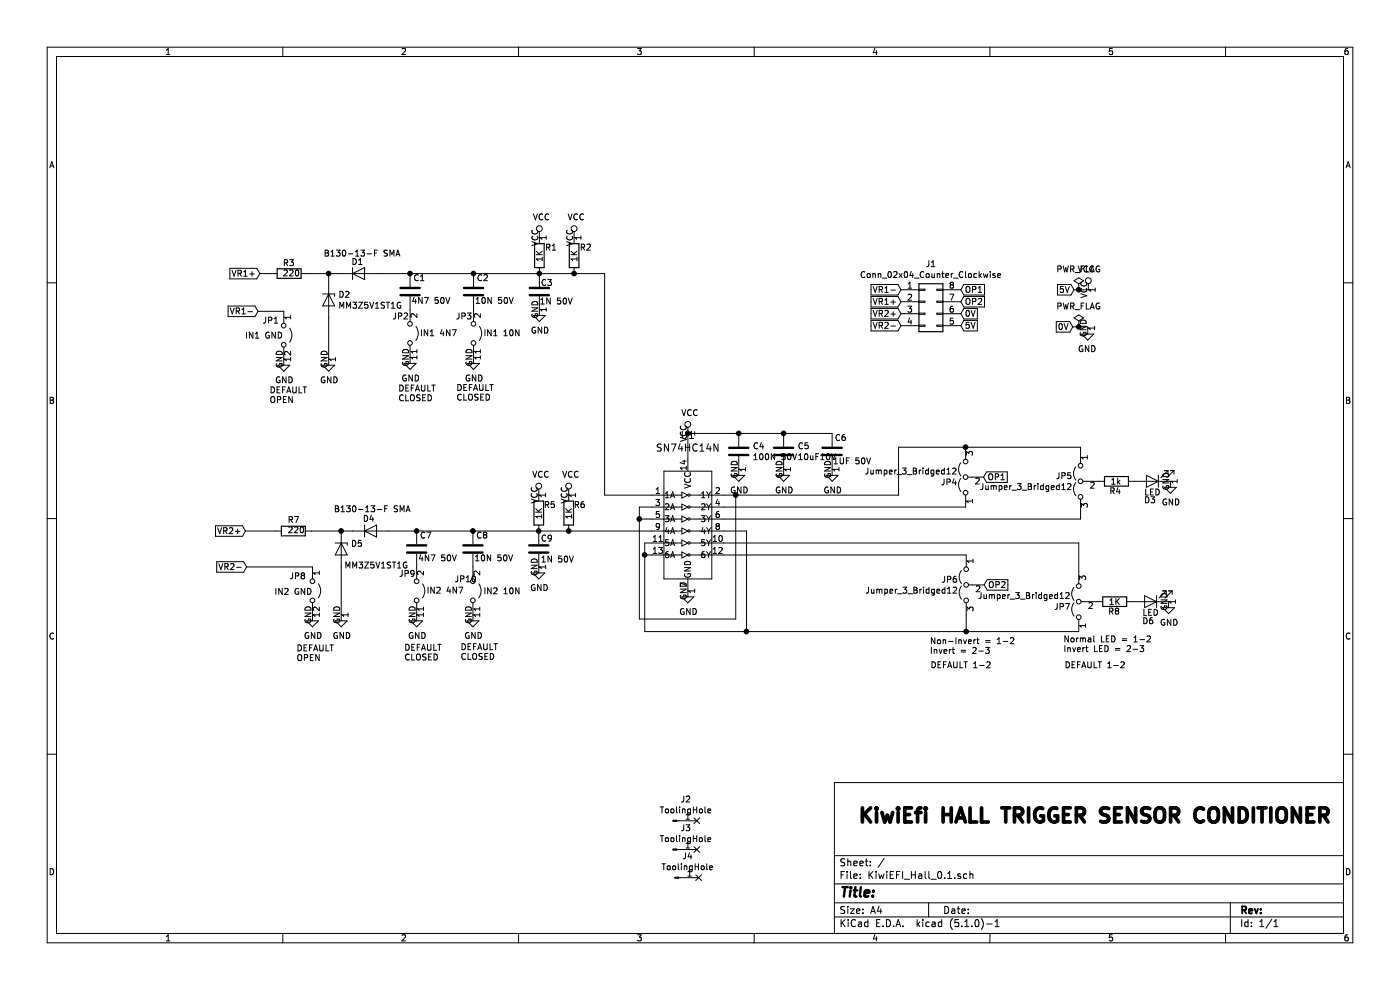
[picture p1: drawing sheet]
EESchema Schematic File Version 4
LIBS:KiwiEFI_Hall_0.1-cache
EELAYER 29 0
EELAYER END
$Descr A4 11693 8268
encoding utf-8
Sheet 1 1
Title ""
Date ""
Rev ""
Comp ""
Comment1 ""
Comment2 ""
Comment3 ""
Comment4 ""
$EndDescr
$Comp
L Device:R R5
U 1 1
P 4500 4285
F 0 "R5" H 4540 4355 50  0000 L CNN
F 1 "1K" V 4500 4230 50  0000 L CNN
F 2 "Resistor_SMD:R_0805_2012Metric_Pad1.15x1.40mm_HandSolder" V 4430 4285 50  0001 C CNN
F 3 "~" H 4500 4285 50  0001 C CNN
	1    4500 4285
	1    0    0    -1  
$EndComp
$Comp
L Device:C C9
U 1 1
P 4500 4585
F 0 "C9" H 4515 4675 50  0000 L CNN
F 1 "1N 50V" H 4515 4500 50  0000 L CNN
F 2 "Capacitor_SMD:C_0805_2012Metric_Pad1.15x1.40mm_HandSolder" H 4538 4435 50  0001 C CNN
F 3 "~" H 4500 4585 50  0001 C CNN
	1    4500 4585
	1    0    0    -1  
$EndComp
$Comp
L dk_Logic-Gates-and-Inverters:SN74HC14N U1
U 1 1
P 5745 4435
F 0 "U1" H 5745 5238 60  0000 C CNN
F 1 "SN74HC14N" H 5745 5132 60  0000 C CNN
F 2 "Package_SO:SOIC-14_3.9x8.7mm_P1.27mm" H 5945 4635 60  0001 L CNN
F 3 "http://www.ti.com/general/docs/suppproductinfo.tsp?distId=10&gotoUrl=http%3A%2F%2Fwww.ti.com%2Flit%2Fgpn%2Fsn74hc14" H 5945 4735 60  0001 L CNN
F 4 "296-1577-5-ND" H 5945 4835 60  0001 L CNN "Digi-Key_PN"
F 5 "SN74HC14N" H 5945 4935 60  0001 L CNN "MPN"
F 6 "Integrated Circuits (ICs)" H 5945 5035 60  0001 L CNN "Category"
F 7 "Logic - Gates and Inverters" H 5945 5135 60  0001 L CNN "Family"
F 8 "http://www.ti.com/general/docs/suppproductinfo.tsp?distId=10&gotoUrl=http%3A%2F%2Fwww.ti.com%2Flit%2Fgpn%2Fsn74hc14" H 5945 5235 60  0001 L CNN "DK_Datasheet_Link"
F 9 "/product-detail/en/texas-instruments/SN74HC14N/296-1577-5-ND/277223" H 5945 5335 60  0001 L CNN "DK_Detail_Page"
F 10 "IC INVERTER SCHMITT 6CH 14DIP" H 5945 5435 60  0001 L CNN "Description"
F 11 "Texas Instruments" H 5945 5535 60  0001 L CNN "Manufacturer"
F 12 "Active" H 5945 5635 60  0001 L CNN "Status"
	1    5745 4435
	1    0    0    -1  
$EndComp
$Comp
L power:GND #PWR05
U 1 1
P 9085 2740
F 0 "#PWR05" H 9085 2490 50  0001 C CNN
F 1 "GND" H 9090 2567 50  0000 C CNN
F 2 "" H 9085 2740 50  0001 C CNN
F 3 "" H 9085 2740 50  0001 C CNN
	1    9085 2740
	-1   0    0    -1  
$EndComp
$Comp
L power:GND #PWR018
U 1 1
P 5745 4935
F 0 "#PWR018" H 5745 4685 50  0001 C CNN
F 1 "GND" H 5750 4762 50  0000 C CNN
F 2 "" H 5745 4935 50  0001 C CNN
F 3 "" H 5745 4935 50  0001 C CNN
	1    5745 4935
	1    0    0    -1  
$EndComp
$Comp
L power:VCC #PWR010
U 1 1
P 5745 3620
F 0 "#PWR010" H 5745 3470 50  0001 C CNN
F 1 "VCC" H 5762 3793 50  0000 C CNN
F 2 "" H 5745 3620 50  0001 C CNN
F 3 "" H 5745 3620 50  0001 C CNN
	1    5745 3620
	1    0    0    -1  
$EndComp
$Comp
L power:VCC #PWR03
U 1 1
P 9090 2420
F 0 "#PWR03" H 9090 2270 50  0001 C CNN
F 1 "VCC" H 9107 2593 50  0000 C CNN
F 2 "" H 9090 2420 50  0001 C CNN
F 3 "" H 9090 2420 50  0001 C CNN
	1    9090 2420
	-1   0    0    -1  
$EndComp
$Comp
L Device:C C4
U 1 1
P 6170 3770
F 0 "C4" H 6285 3816 50  0000 L CNN
F 1 "100N 50V" H 6285 3725 50  0000 L CNN
F 2 "Capacitor_SMD:C_0805_2012Metric_Pad1.15x1.40mm_HandSolder" H 6208 3620 50  0001 C CNN
F 3 "~" H 6170 3770 50  0001 C CNN
	1    6170 3770
	1    0    0    -1  
$EndComp
$Comp
L power:GND #PWR011
U 1 1
P 6170 3920
F 0 "#PWR011" H 6170 3670 50  0001 C CNN
F 1 "GND" H 6175 3747 50  0000 C CNN
F 2 "" H 6170 3920 50  0001 C CNN
F 3 "" H 6170 3920 50  0001 C CNN
	1    6170 3920
	1    0    0    -1  
$EndComp
$Comp
L power:GND #PWR012
U 1 1
P 6545 3920
F 0 "#PWR012" H 6545 3670 50  0001 C CNN
F 1 "GND" H 6550 3747 50  0000 C CNN
F 2 "" H 6545 3920 50  0001 C CNN
F 3 "" H 6545 3920 50  0001 C CNN
	1    6545 3920
	1    0    0    -1  
$EndComp
Wire Wire Line
	5745 3620 6170 3620
Connection ~ 5745 3620
Wire Wire Line
	5745 3620 5745 3835
Wire Wire Line
	6045 4135 6145 4135
Wire Wire Line
	6145 4135 6145 5170
Wire Wire Line
	6145 5170 5340 5170
Wire Wire Line
	5340 4235 5445 4235
Wire Wire Line
	5445 4135 5050 4135
Wire Wire Line
	5445 4335 5340 4335
Connection ~ 5340 4335
Wire Wire Line
	5340 4335 5340 4235
Wire Wire Line
	6045 4435 6235 4435
Wire Wire Line
	6235 4435 6235 5275
Wire Wire Line
	5385 4535 5445 4535
Wire Wire Line
	5445 4635 5385 4635
Connection ~ 5385 4635
Wire Wire Line
	5385 4635 5385 4535
Wire Wire Line
	5340 5170 5340 4335
$Comp
L power:GND #PWR07
U 1 1
P 3955 2985
F 0 "#PWR07" H 3955 2735 50  0001 C CNN
F 1 "GND" H 3960 2812 50  0000 C CNN
F 2 "" H 3955 2985 50  0001 C CNN
F 3 "" H 3955 2985 50  0001 C CNN
	1    3955 2985
	1    0    0    -1  
$EndComp
$Comp
L power:GND #PWR017
U 1 1
P 4500 4735
F 0 "#PWR017" H 4500 4485 50  0001 C CNN
F 1 "GND" H 4505 4562 50  0000 C CNN
F 2 "" H 4500 4735 50  0001 C CNN
F 3 "" H 4500 4735 50  0001 C CNN
	1    4500 4735
	1    0    0    -1  
$EndComp
$Comp
L power:VCC #PWR015
U 1 1
P 4500 4135
F 0 "#PWR015" H 4500 3985 50  0001 C CNN
F 1 "VCC" H 4517 4308 50  0000 C CNN
F 2 "" H 4500 4135 50  0001 C CNN
F 3 "" H 4500 4135 50  0001 C CNN
	1    4500 4135
	1    0    0    -1  
$EndComp
Connection ~ 4500 4435
$Comp
L power:GND #PWR023
U 1 1
P 3950 5135
F 0 "#PWR023" H 3950 4885 50  0001 C CNN
F 1 "GND" H 3955 4962 50  0000 C CNN
F 2 "" H 3950 5135 50  0001 C CNN
F 3 "" H 3950 5135 50  0001 C CNN
	1    3950 5135
	1    0    0    -1  
$EndComp
$Comp
L Device:C C2
U 1 1
P 3955 2435
F 0 "C2" H 3980 2550 50  0000 L CNN
F 1 "10N 50V" H 3965 2360 50  0000 L CNN
F 2 "Capacitor_SMD:C_0805_2012Metric_Pad1.15x1.40mm_HandSolder" H 3993 2285 50  0001 C CNN
F 3 "~" H 3955 2435 50  0001 C CNN
	1    3955 2435
	1    0    0    -1  
$EndComp
$Comp
L Device:R R1
U 1 1
P 4505 2135
F 0 "R1" H 4550 2205 50  0000 L CNN
F 1 "1K" V 4505 2080 50  0000 L CNN
F 2 "Resistor_SMD:R_0805_2012Metric_Pad1.15x1.40mm_HandSolder" V 4435 2135 50  0001 C CNN
F 3 "~" H 4505 2135 50  0001 C CNN
	1    4505 2135
	1    0    0    -1  
$EndComp
$Comp
L Device:C C3
U 1 1
P 4505 2435
F 0 "C3" H 4515 2510 50  0000 L CNN
F 1 "1N 50V" H 4505 2355 50  0000 L CNN
F 2 "Capacitor_SMD:C_0805_2012Metric_Pad1.15x1.40mm_HandSolder" H 4543 2285 50  0001 C CNN
F 3 "~" H 4505 2435 50  0001 C CNN
	1    4505 2435
	1    0    0    -1  
$EndComp
$Comp
L Device:C C6
U 1 1
P 6950 3770
F 0 "C6" H 6970 3885 50  0000 L CNN
F 1 "1UF 50V" H 6955 3690 50  0000 L CNN
F 2 "Capacitor_SMD:C_0805_2012Metric_Pad1.15x1.40mm_HandSolder" H 6988 3620 50  0001 C CNN
F 3 "~" H 6950 3770 50  0001 C CNN
	1    6950 3770
	1    0    0    -1  
$EndComp
$Comp
L power:GND #PWR04
U 1 1
P 4505 2585
F 0 "#PWR04" H 4505 2335 50  0001 C CNN
F 1 "GND" H 4510 2412 50  0000 C CNN
F 2 "" H 4505 2585 50  0001 C CNN
F 3 "" H 4505 2585 50  0001 C CNN
	1    4505 2585
	1    0    0    -1  
$EndComp
$Comp
L power:VCC #PWR01
U 1 1
P 4505 1985
F 0 "#PWR01" H 4505 1835 50  0001 C CNN
F 1 "VCC" H 4522 2158 50  0000 C CNN
F 2 "" H 4505 1985 50  0001 C CNN
F 3 "" H 4505 1985 50  0001 C CNN
	1    4505 1985
	1    0    0    -1  
$EndComp
Connection ~ 4505 2285
Wire Wire Line
	4505 2285 4795 2285
Wire Wire Line
	5050 2285 5050 4135
$Comp
L Connector_Generic:Conn_02x04_Counter_Clockwise J1
U 1 1
P 7725 2520
F 0 "J1" H 7775 2837 50  0000 C CNN
F 1 "Conn_02x04_Counter_Clockwise" H 7775 2746 50  0000 C CNN
F 2 "Package_DIP:DIP-8_W7.62mm_LongPads" H 7725 2520 50  0001 C CNN
F 3 "~" H 7725 2520 50  0001 C CNN
	1    7725 2520
	1    0    0    -1  
$EndComp
Text GLabel 2155 2600 0    50   Input ~ 0
VR1-
Text GLabel 2170 2285 0    50   Input ~ 0
VR1+
Text GLabel 7525 2620 0    50   Input ~ 0
VR2+
Text GLabel 7525 2720 0    50   Input ~ 0
VR2-
Text GLabel 8025 2720 2    50   Input ~ 0
5V
Text GLabel 8025 2620 2    50   Input ~ 0
0V
Text GLabel 8025 2520 2    50   Input ~ 0
OP2
Text GLabel 8025 2420 2    50   Input ~ 0
OP1
Text GLabel 8970 2420 0    50   Input ~ 0
5V
Text GLabel 8960 2730 0    50   Input ~ 0
0V
Text GLabel 8220 4885 2    50   Input ~ 0
OP2
Text GLabel 8215 3985 2    50   Input ~ 0
OP1
Wire Wire Line
	8960 2730 9010 2730
Wire Wire Line
	9085 2730 9085 2740
Wire Wire Line
	8970 2420 9010 2420
$Comp
L power:PWR_FLAG #FLG01
U 1 1
P 9010 2420
F 0 "#FLG01" H 9010 2495 50  0001 C CNN
F 1 "PWR_FLAG" H 9010 2593 50  0000 C CNN
F 2 "" H 9010 2420 50  0001 C CNN
F 3 "~" H 9010 2420 50  0001 C CNN
	1    9010 2420
	-1   0    0    -1  
$EndComp
Connection ~ 9010 2420
Wire Wire Line
	9010 2420 9090 2420
$Comp
L power:PWR_FLAG #FLG02
U 1 1
P 9010 2730
F 0 "#FLG02" H 9010 2805 50  0001 C CNN
F 1 "PWR_FLAG" H 9010 2903 50  0000 C CNN
F 2 "" H 9010 2730 50  0001 C CNN
F 3 "~" H 9010 2730 50  0001 C CNN
	1    9010 2730
	-1   0    0    -1  
$EndComp
Connection ~ 9010 2730
Wire Wire Line
	9010 2730 9085 2730
$Comp
L Device:C C5
U 1 1
P 6545 3770
F 0 "C5" H 6660 3816 50  0000 L CNN
F 1 "10uF10V" H 6660 3725 50  0000 L CNN
F 2 "Capacitor_SMD:C_0805_2012Metric_Pad1.15x1.40mm_HandSolder" H 6583 3620 50  0001 C CNN
F 3 "~" H 6545 3770 50  0001 C CNN
	1    6545 3770
	1    0    0    -1  
$EndComp
$Comp
L Device:R R8
U 1 1
P 9310 5025
F 0 "R8" V 9390 5020 50  0000 C CNN
F 1 "1K" V 9310 5025 50  0000 C CNN
F 2 "Resistor_SMD:R_0805_2012Metric_Pad1.15x1.40mm_HandSolder" V 9240 5025 50  0001 C CNN
F 3 "~" H 9310 5025 50  0001 C CNN
	1    9310 5025
	0    1    1    0   
$EndComp
$Comp
L Device:LED D6
U 1 1
P 9610 5025
F 0 "D6" H 9630 5190 50  0000 C CNN
F 1 "LED" H 9610 5120 50  0000 C CNN
F 2 "LED_SMD:LED_0805_2012Metric_Pad1.15x1.40mm_HandSolder" H 9610 5025 50  0001 C CNN
F 3 "~" H 9610 5025 50  0001 C CNN
	1    9610 5025
	-1   0    0    1   
$EndComp
$Comp
L power:GND #PWR019
U 1 1
P 9760 5025
F 0 "#PWR019" H 9760 4775 50  0001 C CNN
F 1 "GND" H 9765 4852 50  0000 C CNN
F 2 "" H 9760 5025 50  0001 C CNN
F 3 "" H 9760 5025 50  0001 C CNN
	1    9760 5025
	1    0    0    -1  
$EndComp
$Comp
L power:GND #PWR014
U 1 1
P 9775 4020
F 0 "#PWR014" H 9775 3770 50  0001 C CNN
F 1 "GND" H 9780 3847 50  0000 C CNN
F 2 "" H 9775 4020 50  0001 C CNN
F 3 "" H 9775 4020 50  0001 C CNN
	1    9775 4020
	1    0    0    -1  
$EndComp
$Comp
L Device:LED D3
U 1 1
P 9625 4020
F 0 "D3" H 9645 4180 50  0000 C CNN
F 1 "LED" H 9625 4115 50  0000 C CNN
F 2 "LED_SMD:LED_0805_2012Metric_Pad1.15x1.40mm_HandSolder" H 9625 4020 50  0001 C CNN
F 3 "~" H 9625 4020 50  0001 C CNN
	1    9625 4020
	-1   0    0    1   
$EndComp
$Comp
L Device:R R4
U 1 1
P 9325 4020
F 0 "R4" V 9405 4010 50  0000 C CNN
F 1 "1k" V 9325 4015 50  0000 C CNN
F 2 "Resistor_SMD:R_0805_2012Metric_Pad1.15x1.40mm_HandSolder" V 9255 4020 50  0001 C CNN
F 3 "~" H 9325 4020 50  0001 C CNN
	1    9325 4020
	0    1    1    0   
$EndComp
Text GLabel 7525 2420 0    50   Input ~ 0
VR1-
Text GLabel 7525 2520 0    50   Input ~ 0
VR1+
Text GLabel 2050 4435 0    50   Input ~ 0
VR2+
Text GLabel 2060 4735 0    50   Input ~ 0
VR2-
$Comp
L power:GND #PWR013
U 1 1
P 6950 3920
F 0 "#PWR013" H 6950 3670 50  0001 C CNN
F 1 "GND" H 6955 3747 50  0000 C CNN
F 2 "" H 6950 3920 50  0001 C CNN
F 3 "" H 6950 3920 50  0001 C CNN
	1    6950 3920
	1    0    0    -1  
$EndComp
$Comp
L Device:D_Zener D2
U 1 1
P 2745 2505
F 0 "D2" V 2699 2584 50  0000 L CNN
F 1 "MM3Z5V1ST1G" V 2790 2584 50  0000 L CNN
F 2 "Diode_SMD:D_SOD-323_HandSoldering" H 2745 2505 50  0001 C CNN
F 3 "~" H 2745 2505 50  0001 C CNN
	1    2745 2505
	0    1    1    0   
$EndComp
$Comp
L power:GND #PWR08
U 1 1
P 2370 3000
F 0 "#PWR08" H 2370 2750 50  0001 C CNN
F 1 "GND" H 2375 2827 50  0000 C CNN
F 2 "" H 2370 3000 50  0001 C CNN
F 3 "" H 2370 3000 50  0001 C CNN
	1    2370 3000
	1    0    0    -1  
$EndComp
$Comp
L Jumper:Jumper_2_Open JP1
U 1 1
P 2370 2800
F 0 "JP1" V 2245 2620 50  0000 L CNN
F 1 "IN1 GND" V 2370 2475 50  0000 L CNN
F 2 "Jumper:SolderJumper-2_P1.3mm_Open_RoundedPad1.0x1.5mm" H 2370 2800 50  0001 C CNN
F 3 "~" H 2370 2800 50  0001 C CNN
	1    2370 2800
	0    1    1    0   
$EndComp
$Comp
L Device:D_Zener D5
U 1 1
P 2850 4585
F 0 "D5" V 2804 4664 50  0000 L CNN
F 1 "MM3Z5V1ST1G" V 2985 4610 50  0000 L CNN
F 2 "Diode_SMD:D_SOD-323_HandSoldering" H 2850 4585 50  0001 C CNN
F 3 "~" H 2850 4585 50  0001 C CNN
	1    2850 4585
	0    1    1    0   
$EndComp
$Comp
L power:GND #PWR020
U 1 1
P 2610 5135
F 0 "#PWR020" H 2610 4885 50  0001 C CNN
F 1 "GND" H 2615 4962 50  0000 C CNN
F 2 "" H 2610 5135 50  0001 C CNN
F 3 "" H 2610 5135 50  0001 C CNN
	1    2610 5135
	1    0    0    -1  
$EndComp
$Comp
L Jumper:Jumper_2_Open JP8
U 1 1
P 2610 4935
F 0 "JP8" V 2485 4740 50  0000 L CNN
F 1 "IN2 GND" V 2615 4615 50  0000 L CNN
F 2 "Jumper:SolderJumper-2_P1.3mm_Open_RoundedPad1.0x1.5mm" H 2610 4935 50  0001 C CNN
F 3 "~" H 2610 4935 50  0001 C CNN
	1    2610 4935
	0    1    1    0   
$EndComp
$Comp
L Jumper:Jumper_3_Open JP4
U 1 1
P 8065 3985
F 0 "JP4" V 8019 4052 50  0000 L CNN
F 1 "Jumper_3_Bridged12" V 8110 4052 50  0000 L CNN
F 2 "Jumper:SolderJumper-3_P1.3mm_Open_RoundedPad1.0x1.5mm_NumberLabels" H 8065 3985 50  0001 C CNN
F 3 "~" H 8065 3985 50  0001 C CNN
	1    8065 3985
	0    -1   -1   0   
$EndComp
$Comp
L Jumper:Jumper_3_Open JP6
U 1 1
P 8070 4885
F 0 "JP6" V 8024 4952 50  0000 L CNN
F 1 "Jumper_3_Bridged12" V 8115 4952 50  0000 L CNN
F 2 "Jumper:SolderJumper-3_P1.3mm_Open_RoundedPad1.0x1.5mm_NumberLabels" H 8070 4885 50  0001 C CNN
F 3 "~" H 8070 4885 50  0001 C CNN
	1    8070 4885
	0    -1   1    0   
$EndComp
Wire Wire Line
	4500 4435 4750 4435
Wire Wire Line
	5385 4635 5385 5275
Wire Wire Line
	5385 5275 6235 5275
Connection ~ 6235 5275
Connection ~ 6170 3620
Wire Wire Line
	6170 3620 6545 3620
Connection ~ 6545 3620
Wire Wire Line
	6545 3620 6950 3620
Connection ~ 6145 4135
Wire Wire Line
	6045 4235 8065 4235
Wire Wire Line
	7505 4135 7505 3735
Wire Wire Line
	7505 3735 8065 3735
Wire Wire Line
	6145 4135 7505 4135
$Comp
L Jumper:Jumper_3_Open JP5
U 1 1
P 9025 4020
F 0 "JP5" V 8979 4087 50  0000 L CNN
F 1 "Jumper_3_Bridged12" V 9070 4087 50  0000 L CNN
F 2 "Jumper:SolderJumper-3_P1.3mm_Open_RoundedPad1.0x1.5mm_NumberLabels" H 9025 4020 50  0001 C CNN
F 3 "~" H 9025 4020 50  0001 C CNN
	1    9025 4020
	0    -1   1    0   
$EndComp
$Comp
L Jumper:Jumper_3_Open JP7
U 1 1
P 9010 5025
F 0 "JP7" V 8964 5092 50  0000 L CNN
F 1 "Jumper_3_Bridged12" V 9055 5092 50  0000 L CNN
F 2 "Jumper:SolderJumper-3_P1.3mm_Open_RoundedPad1.0x1.5mm_NumberLabels" H 9010 5025 50  0001 C CNN
F 3 "~" H 9010 5025 50  0001 C CNN
	1    9010 5025
	0    -1   -1   0   
$EndComp
Wire Wire Line
	8065 3735 9025 3735
Wire Wire Line
	9025 3735 9025 3770
Connection ~ 8065 3735
Wire Wire Line
	9025 4335 9025 4270
Wire Wire Line
	6045 4335 9025 4335
Wire Wire Line
	6235 5275 8070 5275
Wire Wire Line
	6045 4535 9010 4535
Wire Wire Line
	8070 5135 8070 5275
Connection ~ 8070 5275
Wire Wire Line
	6045 4635 8070 4635
$Comp
L Device:R R7
U 1 1
P 2450 4435
F 0 "R7" V 2540 4385 50  0000 L CNN
F 1 "220" V 2455 4385 50  0000 L CNN
F 2 "Resistor_SMD:R_0805_2012Metric_Pad1.15x1.40mm_HandSolder" V 2380 4435 50  0001 C CNN
F 3 "~" H 2450 4435 50  0001 C CNN
	1    2450 4435
	0    1    -1   0   
$EndComp
$Comp
L Device:R R3
U 1 1
P 2415 2285
F 0 "R3" V 2500 2230 50  0000 L CNN
F 1 "220" V 2415 2230 50  0000 L CNN
F 2 "Resistor_SMD:R_0805_2012Metric_Pad1.15x1.40mm_HandSolder" V 2345 2285 50  0001 C CNN
F 3 "~" H 2415 2285 50  0001 C CNN
	1    2415 2285
	0    1    -1   0   
$EndComp
$Comp
L Jumper:Jumper_2_Open JP3
U 1 1
P 3955 2785
F 0 "JP3" V 4095 2635 50  0000 L CNN
F 1 "IN1 10N" V 3955 2865 50  0000 L CNN
F 2 "Jumper:SolderJumper-2_P1.3mm_Open_RoundedPad1.0x1.5mm" H 3955 2785 50  0001 C CNN
F 3 "~" H 3955 2785 50  0001 C CNN
	1    3955 2785
	0    1    -1   0   
$EndComp
$Comp
L Jumper:Jumper_2_Open JP10
U 1 1
P 3950 4935
F 0 "JP10" V 4045 4780 50  0000 L CNN
F 1 "IN2 10N" V 3945 5020 50  0000 L CNN
F 2 "Jumper:SolderJumper-2_P1.3mm_Open_RoundedPad1.0x1.5mm" H 3950 4935 50  0001 C CNN
F 3 "~" H 3950 4935 50  0001 C CNN
	1    3950 4935
	0    1    -1   0   
$EndComp
$Comp
L Device:D D4
U 1 1
P 3095 4435
F 0 "D4" H 3080 4540 50  0000 C CNN
F 1 "B130-13-F SMA" H 3110 4620 50  0000 C CNN
F 2 "Diode_SMD:D_SMA_Handsoldering" H 3095 4435 50  0001 C CNN
F 3 "~" H 3095 4435 50  0001 C CNN
	1    3095 4435
	1    0    0    -1  
$EndComp
$Comp
L Device:D D1
U 1 1
P 2995 2285
F 0 "D1" H 2985 2190 50  0000 C CNN
F 1 "B130-13-F SMA" H 3025 2120 50  0000 C CNN
F 2 "Diode_SMD:D_SMA_Handsoldering" H 2995 2285 50  0001 C CNN
F 3 "~" H 2995 2285 50  0001 C CNN
	1    2995 2285
	1    0    0    1   
$EndComp
Wire Wire Line
	2060 4735 2610 4735
Wire Wire Line
	2265 2285 2170 2285
Wire Wire Line
	2155 2600 2370 2600
$Comp
L power:GND #PWR09
U 1 1
P 2745 3000
F 0 "#PWR09" H 2745 2750 50  0001 C CNN
F 1 "GND" H 2750 2827 50  0000 C CNN
F 2 "" H 2745 3000 50  0001 C CNN
F 3 "" H 2745 3000 50  0001 C CNN
	1    2745 3000
	1    0    0    -1  
$EndComp
Wire Wire Line
	2745 3000 2745 2655
Wire Wire Line
	2745 2355 2745 2285
Wire Wire Line
	2565 2285 2745 2285
Connection ~ 2745 2285
Wire Wire Line
	2745 2285 2845 2285
Wire Wire Line
	2050 4435 2300 4435
Wire Wire Line
	2600 4435 2850 4435
Connection ~ 2850 4435
Wire Wire Line
	2850 4435 2945 4435
$Comp
L power:GND #PWR021
U 1 1
P 2850 5135
F 0 "#PWR021" H 2850 4885 50  0001 C CNN
F 1 "GND" H 2855 4962 50  0000 C CNN
F 2 "" H 2850 5135 50  0001 C CNN
F 3 "" H 2850 5135 50  0001 C CNN
	1    2850 5135
	1    0    0    -1  
$EndComp
Wire Wire Line
	2850 4735 2850 5135
Text Notes 7765 5470 0    50   ~ 0
Non-Invert = 1-2\nInvert = 2-3
Text Notes 8880 5455 0    50   ~ 0
Normal LED = 1-2\nInvert LED = 2-3
Wire Wire Line
	9010 4535 9010 4775
Wire Wire Line
	8070 5275 9010 5275
$Comp
L Device:R R2
U 1 1
P 4795 2135
F 0 "R2" H 4840 2205 50  0000 L CNN
F 1 "1K" V 4795 2080 50  0000 L CNN
F 2 "Resistor_SMD:R_0805_2012Metric_Pad1.15x1.40mm_HandSolder" V 4725 2135 50  0001 C CNN
F 3 "~" H 4795 2135 50  0001 C CNN
	1    4795 2135
	1    0    0    -1  
$EndComp
$Comp
L power:VCC #PWR02
U 1 1
P 4795 1985
F 0 "#PWR02" H 4795 1835 50  0001 C CNN
F 1 "VCC" H 4812 2158 50  0000 C CNN
F 2 "" H 4795 1985 50  0001 C CNN
F 3 "" H 4795 1985 50  0001 C CNN
	1    4795 1985
	1    0    0    -1  
$EndComp
Connection ~ 4795 2285
Wire Wire Line
	4795 2285 5050 2285
$Comp
L Device:R R6
U 1 1
P 4750 4285
F 0 "R6" H 4790 4355 50  0000 L CNN
F 1 "1K" V 4750 4230 50  0000 L CNN
F 2 "Resistor_SMD:R_0805_2012Metric_Pad1.15x1.40mm_HandSolder" V 4680 4285 50  0001 C CNN
F 3 "~" H 4750 4285 50  0001 C CNN
	1    4750 4285
	1    0    0    -1  
$EndComp
$Comp
L power:VCC #PWR016
U 1 1
P 4750 4135
F 0 "#PWR016" H 4750 3985 50  0001 C CNN
F 1 "VCC" H 4767 4308 50  0000 C CNN
F 2 "" H 4750 4135 50  0001 C CNN
F 3 "" H 4750 4135 50  0001 C CNN
	1    4750 4135
	1    0    0    -1  
$EndComp
Connection ~ 4750 4435
Wire Wire Line
	4750 4435 5445 4435
$Comp
L power:GND #PWR06
U 1 1
P 3425 2985
F 0 "#PWR06" H 3425 2735 50  0001 C CNN
F 1 "GND" H 3430 2812 50  0000 C CNN
F 2 "" H 3425 2985 50  0001 C CNN
F 3 "" H 3425 2985 50  0001 C CNN
	1    3425 2985
	1    0    0    -1  
$EndComp
$Comp
L Device:C C1
U 1 1
P 3425 2435
F 0 "C1" H 3450 2550 50  0000 L CNN
F 1 "4N7 50V" H 3435 2360 50  0000 L CNN
F 2 "Capacitor_SMD:C_0805_2012Metric_Pad1.15x1.40mm_HandSolder" H 3463 2285 50  0001 C CNN
F 3 "~" H 3425 2435 50  0001 C CNN
	1    3425 2435
	1    0    0    -1  
$EndComp
$Comp
L Jumper:Jumper_2_Open JP2
U 1 1
P 3425 2785
F 0 "JP2" V 3565 2635 50  0000 L CNN
F 1 "IN1 4N7" V 3425 2865 50  0000 L CNN
F 2 "Jumper:SolderJumper-2_P1.3mm_Open_RoundedPad1.0x1.5mm" H 3425 2785 50  0001 C CNN
F 3 "~" H 3425 2785 50  0001 C CNN
	1    3425 2785
	0    1    -1   0   
$EndComp
$Comp
L power:GND #PWR022
U 1 1
P 3480 5135
F 0 "#PWR022" H 3480 4885 50  0001 C CNN
F 1 "GND" H 3485 4962 50  0000 C CNN
F 2 "" H 3480 5135 50  0001 C CNN
F 3 "" H 3480 5135 50  0001 C CNN
	1    3480 5135
	1    0    0    -1  
$EndComp
$Comp
L Jumper:Jumper_2_Open JP9
U 1 1
P 3480 4935
F 0 "JP9" V 3620 4785 50  0000 L CNN
F 1 "IN2 4N7" V 3480 5015 50  0000 L CNN
F 2 "Jumper:SolderJumper-2_P1.3mm_Open_RoundedPad1.0x1.5mm" H 3480 4935 50  0001 C CNN
F 3 "~" H 3480 4935 50  0001 C CNN
	1    3480 4935
	0    1    -1   0   
$EndComp
Wire Wire Line
	3145 2285 3425 2285
Connection ~ 3425 2285
Wire Wire Line
	3425 2285 3955 2285
Connection ~ 3955 2285
Wire Wire Line
	3955 2285 4505 2285
$Comp
L Device:C C8
U 1 1
P 3950 4585
F 0 "C8" H 3975 4700 50  0000 L CNN
F 1 "10N 50V" H 3960 4510 50  0000 L CNN
F 2 "Capacitor_SMD:C_0805_2012Metric_Pad1.15x1.40mm_HandSolder" H 3988 4435 50  0001 C CNN
F 3 "~" H 3950 4585 50  0001 C CNN
	1    3950 4585
	1    0    0    -1  
$EndComp
$Comp
L Device:C C7
U 1 1
P 3480 4585
F 0 "C7" H 3505 4700 50  0000 L CNN
F 1 "4N7 50V" H 3490 4510 50  0000 L CNN
F 2 "Capacitor_SMD:C_0805_2012Metric_Pad1.15x1.40mm_HandSolder" H 3518 4435 50  0001 C CNN
F 3 "~" H 3480 4585 50  0001 C CNN
	1    3480 4585
	1    0    0    -1  
$EndComp
Wire Wire Line
	3245 4435 3480 4435
Connection ~ 3480 4435
Wire Wire Line
	3480 4435 3950 4435
Wire Wire Line
	3950 4435 4500 4435
Connection ~ 3950 4435
$Comp
L Connector:Conn_01x01_Male J2
U 1 1
P 5620 6855
F 0 "J2" H 5728 7036 50  0000 C CNN
F 1 "ToolingHole" H 5728 6945 50  0000 C CNN
F 2 "NeilsShields:ToolingHole" H 5620 6855 50  0001 C CNN
F 3 "~" H 5620 6855 50  0001 C CNN
	1    5620 6855
	1    0    0    -1  
$EndComp
$Comp
L Connector:Conn_01x01_Male J4
U 1 1
P 5635 7330
F 0 "J4" H 5743 7511 50  0000 C CNN
F 1 "ToolingHole" H 5743 7420 50  0000 C CNN
F 2 "NeilsShields:ToolingHole" H 5635 7330 50  0001 C CNN
F 3 "~" H 5635 7330 50  0001 C CNN
	1    5635 7330
	1    0    0    -1  
$EndComp
$Comp
L Connector:Conn_01x01_Male J3
U 1 1
P 5620 7095
F 0 "J3" H 5728 7276 50  0000 C CNN
F 1 "ToolingHole" H 5728 7185 50  0000 C CNN
F 2 "NeilsShields:ToolingHole" H 5620 7095 50  0001 C CNN
F 3 "~" H 5620 7095 50  0001 C CNN
	1    5620 7095
	1    0    0    -1  
$EndComp
NoConn ~ 5820 6855
NoConn ~ 5820 7095
NoConn ~ 5835 7330
Text Notes 7160 6890 0    118  ~ 24
KiwiEfi HALL TRIGGER SENSOR CONDITIONER
Text Notes 7770 5590 0    50   ~ 0
DEFAULT 1-2
Text Notes 8890 5590 0    50   ~ 0
DEFAULT 1-2
Text Notes 3325 3360 0    50   ~ 0
DEFAULT \nCLOSED
Text Notes 2250 3375 0    50   ~ 0
DEFAULT \nOPEN
Text Notes 2475 5530 0    50   ~ 0
DEFAULT \nOPEN
Text Notes 3375 5525 0    50   ~ 0
DEFAULT \nCLOSED
Text Notes 3845 5520 0    50   ~ 0
DEFAULT \nCLOSED
Text Notes 3810 3355 0    50   ~ 0
DEFAULT \nCLOSED
$EndSCHEMATC
